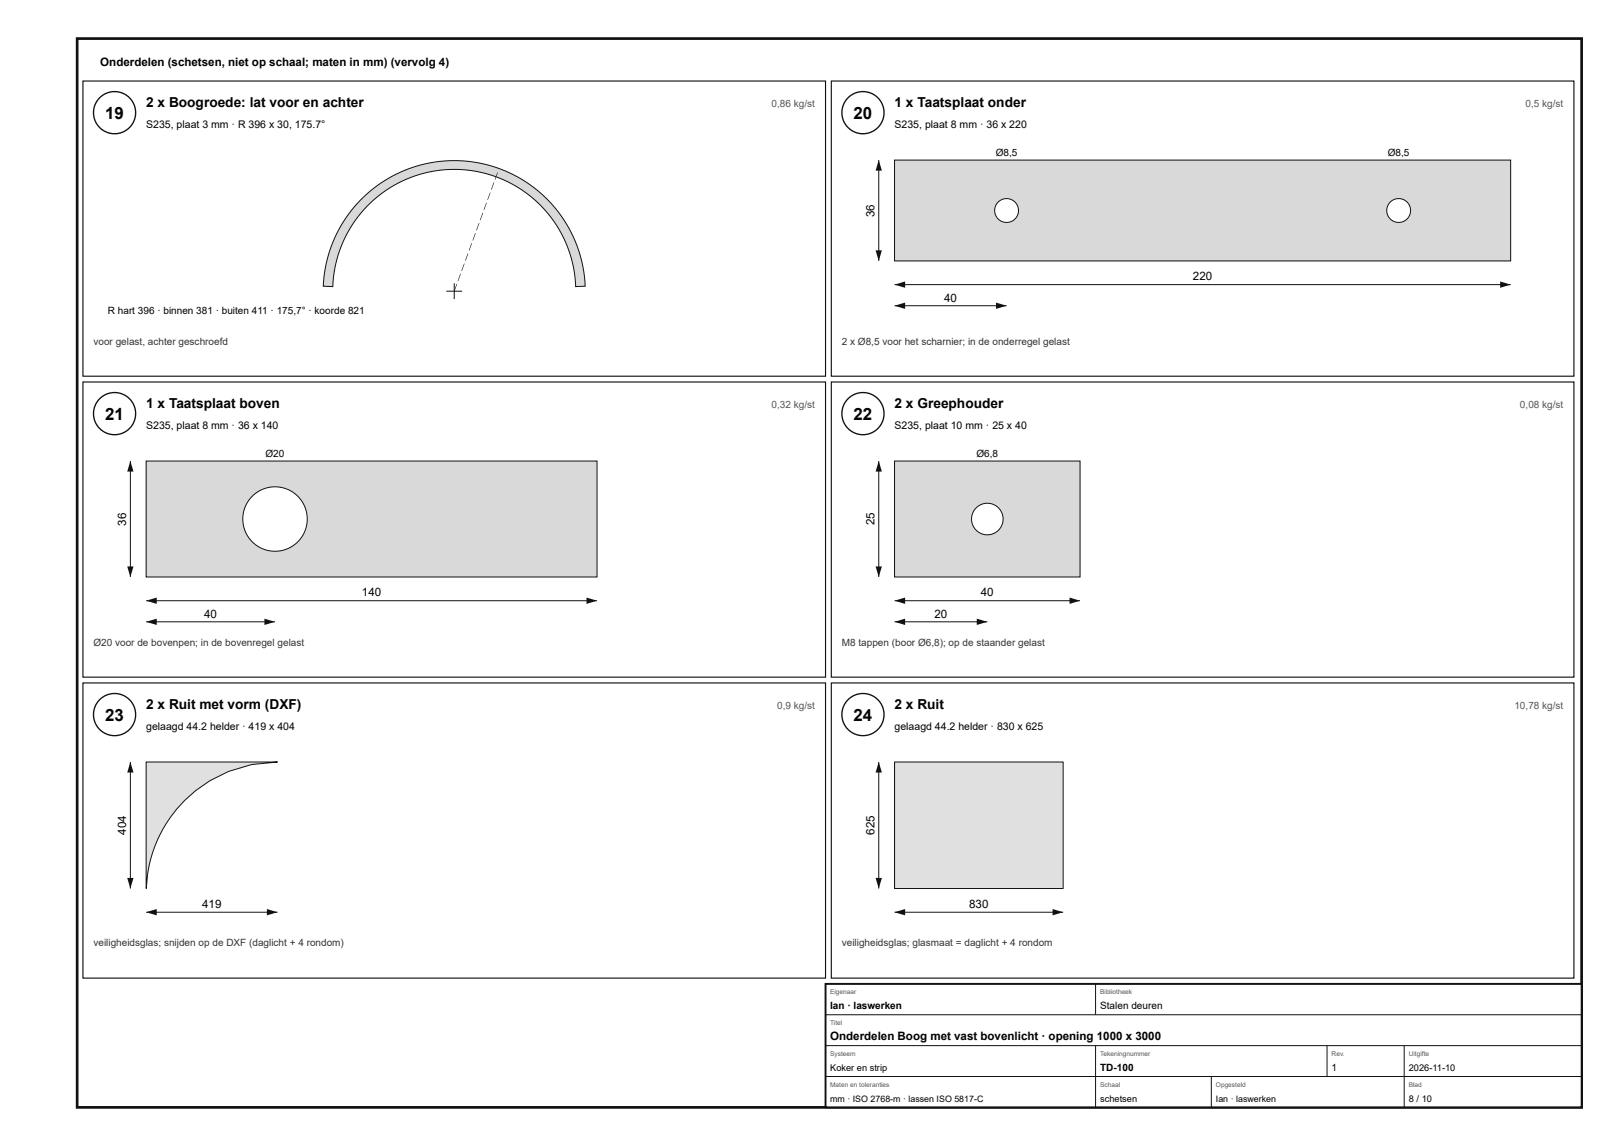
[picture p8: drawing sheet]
<svg xmlns="http://www.w3.org/2000/svg" width="420mm" height="297mm" viewBox="0 0 420 297" stroke-linecap="round" stroke-linejoin="round" font-family="sans-serif">
<path d="M20 10h390v277h-390z" fill="none" stroke="#111" stroke-width=".7" stroke-linecap="butt"/>
<path d="M21.5 21h192.5v76.5h-192.5z" fill="none" stroke="#111" stroke-width=".3"/>
<circle cx="29.7" cy="29.2" r="5.5" fill="#fff"/>
<circle cx="29.7" cy="29.2" r="5.5" fill="none" stroke="#111" stroke-width=".35"/>
<path d="M93.7 51.6l3.6-3.1 4.1-2.7 4.4-2 4.7-1.4 4.8-.7h4.9l4.8 .7 5 1.5 4.4 2.1 4.1 2.7 3.6 3.2 3.2 3.8 2.5 4.1 2 4.5 1.3 5 .6 4.9-2.5 .1-.3-3.4-.6-3-.9-3.2-1.2-2.8-1.4-2.7-1.9-2.8-2-2.3-2.1-2.1-4.5-3.4-5.1-2.5-2.9-1-2.9-.7-5.7-.5-3 .1-3 .5-5.4 1.6-5.1 2.5-4.5 3.4-2.1 2.1-2.2 2.6-1.7 2.5-1.6 3-1.1 2.8-.9 2.9-.6 3.4-.2 3-2.5-.1 .2-2.9 .6-3.1 .9-3.2 1.1-3 1.3-2.6 1.6-2.7 2-2.6z" fill="#d7dadc"/>
<path d="M93.7 51.6l3.6-3.1 4.1-2.7 4.4-2 4.7-1.4 4.8-.7h4.9l4.8 .7 5 1.5 4.4 2.1 4.1 2.7 3.6 3.2 3.2 3.8 2.5 4.1 2 4.5 1.3 5 .6 4.9-2.5 .1-.3-3.4-.6-3-.9-3.2-1.2-2.8-1.4-2.7-1.9-2.8-2-2.3-2.1-2.1-4.5-3.4-5.1-2.5-2.9-1-2.9-.7-5.7-.5-3 .1-3 .5-5.4 1.6-5.1 2.5-4.5 3.4-2.1 2.1-2.2 2.6-1.7 2.5-1.6 3-1.1 2.8-.9 2.9-.6 3.4-.2 3-2.5-.1 .2-2.9 .6-3.1 .9-3.2 1.1-3 1.3-2.6 1.6-2.7 2-2.6zM115.7 75.5h4.1M117.7 73.4v4.1" fill="none" stroke="#111" stroke-width=".26"/>
<path d="M118.4 73.6h.1l-.7 1.9-.1-.1zM119.3 70.9l.2 .1-.7 1.9-.2-.1zM120.3 68.3l.1 .1-.7 1.8h-.1zM121.2 65.7h.2l-.7 1.9h-.1zM122.2 63l.1 .1-.6 1.9-.2-.1zM123.2 60.4l.1 .1-.7 1.8h-.1zM124.1 57.8h.2l-.7 1.9h-.2zM125.1 55.2h.1l-.7 1.9-.1-.1zM126 52.5l.2 .1-.7 1.9-.1-.1zM127 49.9h.2l-.7 1.9h-.2zM128 47.3h.1l-.7 1.9-.1-.1zM128.9 44.7h.1l-.6 1.9-.2-.1z" fill="#111"/>
<path d="M215.5 21h192.5v76.5h-192.5z" fill="none" stroke="#111" stroke-width=".3"/>
<circle cx="223.7" cy="29.2" r="5.5" fill="#fff"/>
<circle cx="223.7" cy="29.2" r="5.5" fill="none" stroke="#111" stroke-width=".35"/>
<path d="M231.9 41.5h159.7v26.1h-159.7z" fill="#d7dadc"/>
<path d="M231.9 41.5h159.7v26.1h-159.7z" fill="none" stroke="#111" stroke-width=".26"/>
<circle cx="260.9" cy="54.6" r="3.1" fill="#fff"/>
<circle cx="260.9" cy="54.6" r="3.1" fill="none" stroke="#111" stroke-width=".26"/>
<circle cx="362.6" cy="54.6" r="3.1" fill="#fff"/>
<g fill="none" stroke="#111" stroke-width=".26">
<path d="M231.9 73.8h159.7"/>
<circle cx="362.6" cy="54.6" r="3.1"/>
</g>
<g fill="#111">
<path d="M231.9 73.8l2.7-.9v1.7z"/>
<path d="M388.9 72.9l2.7 .9-2.7 .8z"/>
</g>
<path d="M227.8 41.5v26.1" fill="none" stroke="#111" stroke-width=".26"/>
<g fill="#111">
<path d="M227.8 41.5l.8 2.7h-1.6z"/>
<path d="M227 64.9h1.6l-.8 2.7z"/>
</g>
<path d="M231.9 79.2h29" fill="none" stroke="#111" stroke-width=".26"/>
<g fill="#111">
<path d="M231.9 79.2l2.7-.8v1.7z"/>
<path d="M258.2 78.4l2.7 .8-2.7 .9z"/>
</g>
<path d="M21.5 99h192.5v76.5h-192.5z" fill="none" stroke="#111" stroke-width=".3"/>
<circle cx="29.7" cy="107.2" r="5.5" fill="#fff"/>
<circle cx="29.7" cy="107.2" r="5.5" fill="none" stroke="#111" stroke-width=".35"/>
<path d="M37.9 119.5h116.9v30h-116.9z" fill="#d7dadc"/>
<path d="M37.9 119.5h116.9v30h-116.9z" fill="none" stroke="#111" stroke-width=".26"/>
<circle cx="71.3" cy="134.5" r="8.3" fill="#fff"/>
<g fill="none" stroke="#111" stroke-width=".26">
<path d="M37.9 155.7h116.9"/>
<circle cx="71.3" cy="134.5" r="8.3"/>
</g>
<g fill="#111">
<path d="M37.9 155.7l2.7-.8v1.6z"/>
<path d="M152 154.9l2.8 .8-2.8 .8z"/>
</g>
<path d="M33.8 119.5v30" fill="none" stroke="#111" stroke-width=".26"/>
<g fill="#111">
<path d="M33.8 119.5l.8 2.7h-1.6z"/>
<path d="M33 146.8h1.6l-.8 2.7z"/>
</g>
<path d="M37.9 161.2h33.4" fill="none" stroke="#111" stroke-width=".26"/>
<g fill="#111">
<path d="M37.9 161.2l2.7-.9v1.7z"/>
<path d="M68.5 160.3l2.8 .9-2.8 .8z"/>
</g>
<path d="M215.5 99h192.5v76.5h-192.5z" fill="none" stroke="#111" stroke-width=".3"/>
<circle cx="223.7" cy="107.2" r="5.5" fill="#fff"/>
<circle cx="223.7" cy="107.2" r="5.5" fill="none" stroke="#111" stroke-width=".35"/>
<path d="M231.9 119.5h48.1v30h-48.1z" fill="#d7dadc"/>
<path d="M231.9 119.5h48.1v30h-48.1z" fill="none" stroke="#111" stroke-width=".26"/>
<circle cx="255.9" cy="134.5" r="4.1" fill="#fff"/>
<g fill="none" stroke="#111" stroke-width=".26">
<path d="M231.9 155.7h48.1"/>
<circle cx="255.9" cy="134.5" r="4.1"/>
</g>
<g fill="#111">
<path d="M231.9 155.7l2.7-.8v1.6z"/>
<path d="M277.2 154.9l2.8 .8-2.8 .8z"/>
</g>
<path d="M227.8 119.5v30" fill="none" stroke="#111" stroke-width=".26"/>
<g fill="#111">
<path d="M227.8 119.5l.8 2.7h-1.6z"/>
<path d="M227 146.8h1.6l-.8 2.7z"/>
</g>
<path d="M231.9 161.2h24" fill="none" stroke="#111" stroke-width=".26"/>
<g fill="#111">
<path d="M231.9 161.2l2.7-.9v1.7z"/>
<path d="M253.2 160.3l2.7 .9-2.7 .8z"/>
</g>
<path d="M21.5 177h192.5v76.5h-192.5z" fill="none" stroke="#111" stroke-width=".3"/>
<circle cx="29.7" cy="185.2" r="5.5" fill="#fff"/>
<circle cx="29.7" cy="185.2" r="5.5" fill="none" stroke="#111" stroke-width=".35"/>
<path d="M37.9 197.5h34a34.1 34.1 0 0 0-32.5 23.9l-1 4.1-.5 4.8z" fill="#d6e4e9"/>
<path d="M37.9 197.5h34a34.1 34.1 0 0 0-32.5 23.9l-1 4.1-.5 4.8zM37.9 236.4h34" fill="none" stroke="#111" stroke-width=".26"/>
<g fill="#111">
<path d="M37.9 236.4l2.7-.8v1.6z"/>
<path d="M69.2 235.6l2.7 .8-2.7 .8z"/>
</g>
<path d="M33.8 197.5v32.8" fill="none" stroke="#111" stroke-width=".26"/>
<g fill="#111">
<path d="M33.8 197.5l.8 2.7h-1.6z"/>
<path d="M33 227.5h1.6l-.8 2.8z"/>
</g>
<path d="M215.5 177h192.5v76.5h-192.5z" fill="none" stroke="#111" stroke-width=".3"/>
<circle cx="223.7" cy="185.2" r="5.5" fill="#fff"/>
<circle cx="223.7" cy="185.2" r="5.5" fill="none" stroke="#111" stroke-width=".35"/>
<path d="M231.9 197.5h43.7v32.8h-43.7z" fill="#d6e4e9"/>
<path d="M231.9 197.5h43.7v32.8h-43.7zM231.9 236.4h43.7" fill="none" stroke="#111" stroke-width=".26"/>
<g fill="#111">
<path d="M231.9 236.4l2.7-.8v1.6z"/>
<path d="M272.9 235.6l2.7 .8-2.7 .8z"/>
</g>
<path d="M227.8 197.5v32.8" fill="none" stroke="#111" stroke-width=".26"/>
<g fill="#111">
<path d="M227.8 197.5l.8 2.7h-1.6z"/>
<path d="M227 227.5h1.6l-.8 2.8z"/>
</g>
<path d="M214 255h196v32h-196z" fill="#fff"/>
<path d="M214 255h196v32h-196z" fill="none" stroke="#111" stroke-width=".5"/>
<path d="M284 255v8M214 263h196M214 271h196M214 279h196M284 271v16M314 279v8M344 271v8M364 271v16" fill="none" stroke="#111" stroke-width=".26"/>
<g font-size="4.4">
<text x="27.3" y="30.8">19</text>
<text x="221.3" y="30.8">20</text>
<text x="27.3" y="108.8">21</text>
<text x="221.3" y="108.8">22</text>
<text x="27.3" y="186.8">23</text>
<text x="221.3" y="186.8">24</text>
</g>
<g font-size="3.6">
<text x="37.9" y="27.8">2 x Boogroede: lat voor en achter</text>
<text x="231.9" y="27.8">1 x Taatsplaat onder</text>
<text x="37.9" y="105.8">1 x Taatsplaat boven</text>
<text x="231.9" y="105.8">2 x Greephouder</text>
<text x="37.9" y="183.8">2 x Ruit met vorm (DXF)</text>
<text x="231.9" y="183.8">2 x Ruit</text>
</g>
<g font-size="3">
<text x="26" y="17">Onderdelen (schetsen, niet op schaal; maten in mm) (vervolg 4)</text>
<text x="226.7" y="56.2" transform="rotate(-90 226.7 56.2)">36</text>
<text x="309.2" y="72.7">220</text>
<text x="244.7" y="78.1">40</text>
<text x="32.7" y="136.2" transform="rotate(-90 32.7 136.2)">36</text>
<text x="226.7" y="136.2" transform="rotate(-90 226.7 136.2)">25</text>
<text x="93.8" y="154.6">140</text>
<text x="254.3" y="154.6">40</text>
<text x="52.9" y="160.1">40</text>
<text x="242.2" y="160.1">20</text>
<text x="32.7" y="216.4" transform="rotate(-90 32.7 216.4)">404</text>
<text x="226.7" y="216.4" transform="rotate(-90 226.7 216.4)">625</text>
<text x="52.4" y="235.3">419</text>
<text x="251.2" y="235.3">830</text>
<text x="215.2" y="269.6">Onderdelen Boog met vast bovenlicht · opening 1000 x 3000</text>
</g>
<g font-size="2.7">
<text x="37.9" y="33.3">S235, plaat 3 mm · R 396 x 30, 175.7°</text>
<text x="231.9" y="33.3">S235, plaat 8 mm · 36 x 220</text>
<text x="37.9" y="111.3">S235, plaat 8 mm · 36 x 140</text>
<text x="231.9" y="111.3">S235, plaat 10 mm · 25 x 40</text>
<text x="37.9" y="189.3">gelaagd 44.2 helder · 419 x 404</text>
<text x="231.9" y="189.3">gelaagd 44.2 helder · 830 x 625</text>
</g>
<g font-size="2.6" fill="#555">
<text x="200" y="27.8">0,86 kg/st</text>
<text x="395.5" y="27.8">0,5 kg/st</text>
<text x="200" y="105.8">0,32 kg/st</text>
<text x="394" y="105.8">0,08 kg/st</text>
<text x="201.5" y="183.8">0,9 kg/st</text>
<text x="392.6" y="183.8">10,78 kg/st</text>
</g>
<g font-size="2.6">
<text x="258.1" y="40.4">Ø8,5</text>
<text x="359.8" y="40.4">Ø8,5</text>
<text x="28" y="81.5">R hart 396 · binnen 381 · buiten 411 · 175,7° · koorde 821</text>
<text x="68.8" y="118.4">Ø20</text>
<text x="253.1" y="118.4">Ø6,8</text>
<text x="215.2" y="261.6">Ian · laswerken</text>
<text x="285.2" y="261.6">Stalen deuren</text>
<text x="285.2" y="277.6">TD-100</text>
<text x="345.2" y="277.6">1</text>
</g>
<g font-size="2.6" fill="#333">
<text x="24.2" y="89.3">voor gelast, achter geschroefd</text>
<text x="218.2" y="89.3">2 x Ø8,5 voor het scharnier; in de onderregel gelast</text>
<text x="24.2" y="167.3">Ø20 voor de bovenpen; in de bovenregel gelast</text>
<text x="218.2" y="167.3">M8 tappen (boor Ø6,8); op de staander gelast</text>
<text x="24.2" y="245.3">veiligheidsglas; snijden op de DXF (daglicht + 4 rondom)</text>
<text x="218.2" y="245.3">veiligheidsglas; glasmaat = daglicht + 4 rondom</text>
</g>
<g font-size="2.4">
<text x="215.2" y="277.6">Koker en strip</text>
<text x="365.2" y="277.6">2026-11-10</text>
<text x="285.2" y="285.6">schetsen</text>
<text x="365.2" y="285.6">8 / 10</text>
</g>
<g font-size="2.3">
<text x="215.2" y="285.6">mm · ISO 2768-m · lassen ISO 5817-C</text>
<text x="315.2" y="285.6">Ian · laswerken</text>
</g>
<g font-size="1.7" fill="#555">
<text x="215.2" y="257.6">Eigenaar</text>
<text x="285.2" y="257.6">Bibliotheek</text>
<text x="215.2" y="265.6">Titel</text>
<text x="215.2" y="273.6">Systeem</text>
<text x="285.2" y="273.6">Tekeningnummer</text>
<text x="345.2" y="273.6">Rev.</text>
<text x="365.2" y="273.6">Uitgifte</text>
<text x="215.2" y="281.6">Maten en toleranties</text>
<text x="285.2" y="281.6">Schaal</text>
<text x="315.2" y="281.6">Opgesteld</text>
<text x="365.2" y="281.6">Blad</text>
</g>
</svg>
